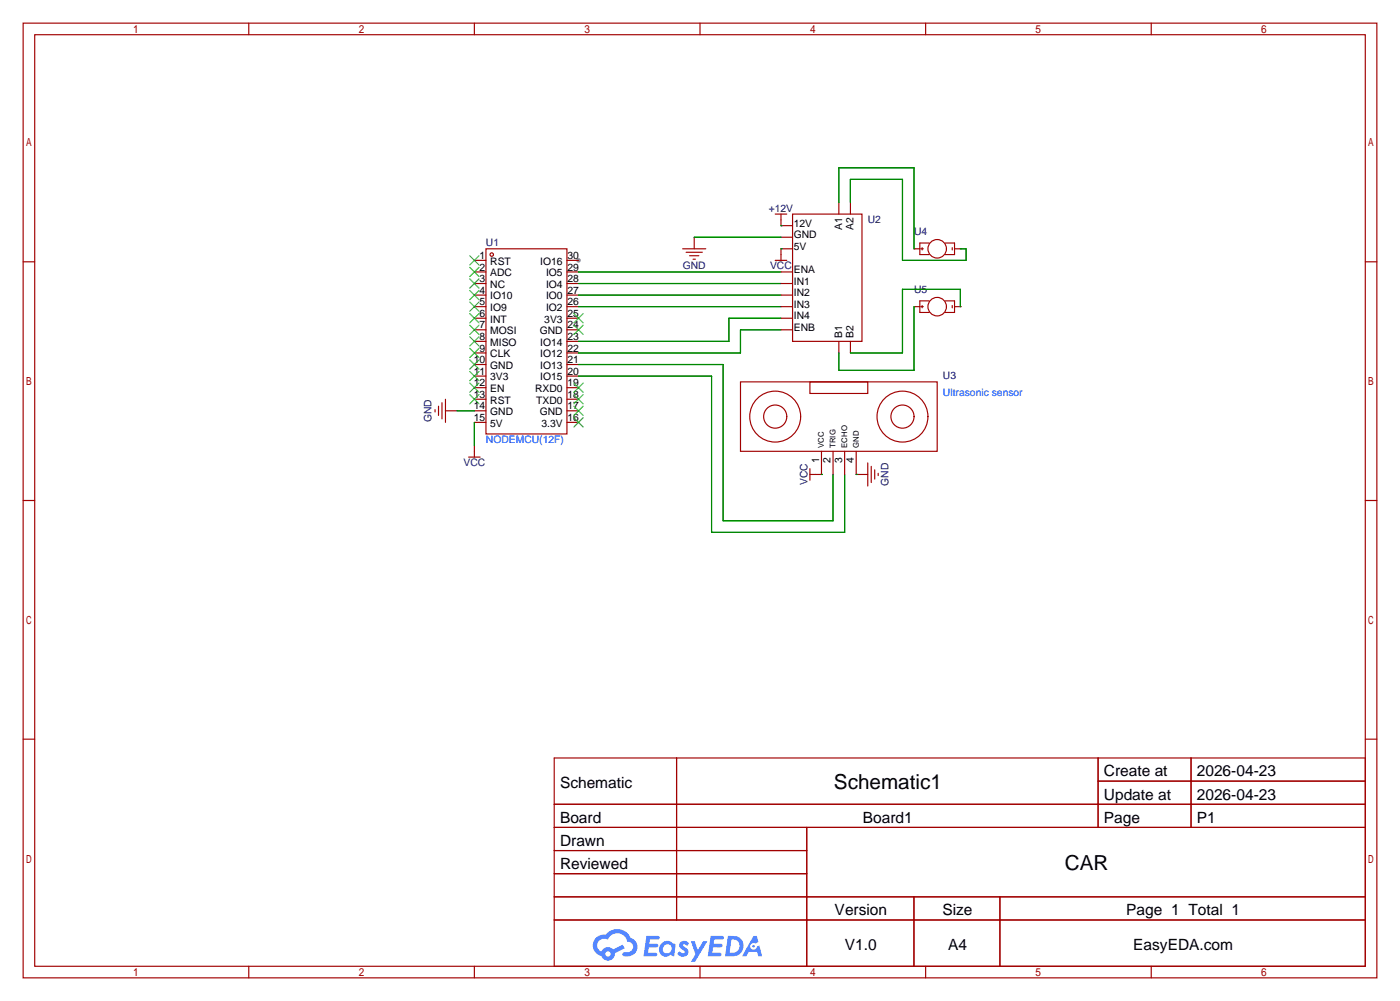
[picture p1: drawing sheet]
<svg xmlns="http://www.w3.org/2000/svg" width="307mm" height="220mm" viewBox="0 0 307 220" stroke-linecap="round" stroke-linejoin="round" font-family="sans-serif">
<circle cx="127" cy="57.1" r=".51" fill="#999"/>
<g fill="none" stroke="#a10000" stroke-width=".25">
<path d="M5.1 5.1h297.2v209.5h-297.2zM7.6 7.6h292.1v204.5h-292.1zM54.6 5.1v2.5M104.1 5.1v2.5M153.7 5.1v2.5M203.2 5.1v2.5M252.7 5.1v2.5M5.1 57.5h2.5M299.7 57.5h2.6M5.1 109.9h2.5M299.7 109.9h2.6M5.1 162.2h2.5"/>
<path d="M121.7 166.4h178v45.7h-178zM121.7 176.5h178M148.5 166.4v35.5M241.1 166.4v15.2M241.1 171.4h58.6M261.5 166.4v15.2M299.7 162.2h2.6M121.7 181.6h178M121.7 186.7h55.4M121.7 196.8h178M121.7 191.8h55.4M177.1 181.6v30.5"/>
<path d="M200.6 196.8v15.3M219.5 196.8v15.3M54.6 212.1v2.5M104.1 212.1v2.5M121.7 201.9h178M153.7 212.1v2.5M203.2 212.1v2.5M252.7 212.1v2.5"/>
</g>
<g fill="#5487ff">
<path d="M149.4 206.8a1.3 1.3 0 0 1 1.8 .3l-.4 .6a.54 .54 0 0 0-.9-.3l.2 .3a1.28 1.28 0 0 1 .7 2 1.53 1.53 0 0 1-2.1-.3l.5-.6 .8 .4a.31 .31 0 0 0 .3-.2 .31 .31 0 0 0-.3-.4 1.12 1.12 0 0 1-.6-1.8z"/>
<path d="M151.7 206.6h.8l.7 2 1.2-2h.9l-2.7 4.5h-.9l1-1.6z"/>
<path d="M141.9 205.4h2.3a.46 .46 0 0 1 .5 .1 .46 .46 0 0 1 .1 .5l-.4 .2h-1.7l-.2 .9h1.7a.4 .4 0 0 1 .3 .5 .4 .4 0 0 1-.4 .3h-1.7l-.1 1.2h1.3a.46 .46 0 0 1 .5 .1 .46 .46 0 0 1 .1 .5l-.3 .2h-2.6z"/>
<path d="M156 205.4h2.3a.47 .47 0 0 1 .5 .1 .47 .47 0 0 1 .1 .5l-.4 .2h-1.7l-.1 .9h1.6a.4 .4 0 0 1 .3 .5 .4 .4 0 0 1-.4 .3h-1.7l-.1 1.2h1.3a.46 .46 0 0 1 .5 .1 .46 .46 0 0 1 .2 .5l-.4 .2h-2.6z"/>
<path d="M165.4 205.4h.7l.4 1.4-.6 .3a.75 .75 0 0 0-1.2 .3 .75 .75 0 0 0 .5 1.1 .75 .75 0 0 0 1-.7l.5-.3 .6 2.4h-.8l-.3-1h-1.8l-.6 1h-.9z"/>
<path d="M159.8 205.4l-.6 4.5h1.4a2.27 2.27 0 0 0 2.6-2.3 2.27 2.27 0 0 0-2.7-2.2zM160.6 206.2a1.5 1.5 0 0 1 1.8 1.5 1.5 1.5 0 0 1-2 1.4h-.2z"/>
<path d="M145.2 207.1a1.6 1.6 0 0 0-.3 2.2 1.6 1.6 0 0 0 2.3 .2l.8 .4 .3-2.5-.2-.2-.4-.1a1.58 1.58 0 0 0-2.5 0zM145.8 207.6a.98 .98 0 0 1 1.6 .4 .98 .98 0 0 1-1 1.3 .94 .94 0 0 1-.9-.7 .94 .94 0 0 1 .3-1z"/>
<path d="M130.9 205.8a2.37 2.37 0 0 0 1.1 4 1.54 1.54 0 0 0 1.8 1 1.54 1.54 0 0 0 1.2-1.6l2.2-1.1-.5-.7-2.1 1a1.57 1.57 0 0 0-2.6 .5 1.5 1.5 0 0 1-.7-2.1 1.5 1.5 0 0 1 2.2-.5 2.23 2.23 0 0 1 2.2-1.5 2.23 2.23 0 0 1 2 1.9 1.16 1.16 0 0 1 1.3 1.1 1.16 1.16 0 0 1-1.1 1.2h-.7a.47 .47 0 0 0-.6 .4 .47 .47 0 0 0 .5 .5 2.17 2.17 0 0 0 2.5-.9 2.17 2.17 0 0 0-.4-2.7l-.8-.4a3.2 3.2 0 0 0-5.4-.8l-1.1 .1zM132.9 209.4a.6 .6 0 0 1 1.2 0 .6 .6 0 0 1-1.2 0z"/>
<circle cx="165.4" cy="207.7" r=".28"/>
</g>
<g fill="none" stroke="#a10000" stroke-width=".25">
<path d="M104.1 57.1h2.6M104.1 59.7h2.6M106.7 54.6h17.8v40.6h-17.8zM124.5 57.1h2.5M124.5 59.7h2.5M149.9 54.6h5M150.6 55.4h3.6M151.4 56.1h2M152.1 56.9h.6M152.4 52.1v2.5M170.2 57.1h2.5M170.2 47h2.5"/>
<path d="M171.4 59.7h2.6M171.4 47v2.5h2.6M171.4 52.1h2.6M174 47h15.2v27.9h-15.2zM174 54.6h-2.6v2.5M184.1 44.4v2.6M186.7 44.4v2.6M200.7 54.6h.1M200.7 54.6h1.2M202.2 54.6h.5M202.4 54.4v.5M204 53.3h-2.1v2.6h2.1"/>
<path d="M207.5 53.3h2v2.6h-2M209 54.4v.5M209.5 54.6h1.3M210.8 54.6h.1M104.1 62.2h2.6M104.1 64.8h2.6M104.1 67.3h2.6M104.1 69.8h2.6M104.1 72.4h2.6M104.1 74.9h2.6M104.1 77.5h2.6M124.5 62.2h2.5"/>
<path d="M124.5 64.8h2.5M124.5 67.3h2.5M124.5 69.8h2.5M124.5 72.4h2.5M124.5 74.9h2.5M124.5 77.5h2.5M171.4 62.2h2.6M171.4 64.8h2.6M171.4 67.3h2.6M171.4 69.8h2.6M171.4 72.4h2.6M184.1 74.9v2.6"/>
<path d="M186.7 74.9v2.6M200.7 67.3h.1M200.7 67.3h1.2M202.2 67.3h.5M202.4 67.1v.5M204 66h-2.1v2.6h2.1M207.5 66h2v2.6h-2M209 67.1v.5M209.5 67.3h1.3M210.8 67.3h.1M95.5 89.9v.5M96.3 89.2v2"/>
<path d="M97 88.4v3.5M97.8 90.2h2.5M97.8 87.6v5.1M104.1 80h2.6M104.1 82.5h2.6M104.1 85.1h2.6M104.1 87.6h2.6M104.1 90.2h2.6M104.1 92.7h2.6M104.1 97.8v2.5M124.5 80h2.5M124.5 82.5h2.5"/>
<path d="M124.5 85.1h2.5M124.5 87.6h2.5M124.5 90.2h2.5M124.5 92.7h2.5M162.6 83.8h43.1v15.3h-43.1zM177.8 83.8h12.7v2.6h-12.7zM180.3 99.1v5h-2.5M182.9 99.1v5M185.4 99.1v5M188 99.1v5h2.5M102.9 100.3h2.5M177.8 102.9v2.5"/>
<path d="M190.5 101.6v5.1M191.3 102.4v3.5M192 103.1v2.1M192.8 103.9v.5"/>
<circle cx="107.9" cy="55.9" r=".38"/>
<circle cx="205.7" cy="54.6" r="2.03"/>
<circle cx="205.7" cy="67.3" r="2.03"/>
<circle cx="170.2" cy="91.4" r="5.6"/>
<circle cx="170.2" cy="91.4" r="2.54"/>
<circle cx="198.1" cy="91.4" r="5.6"/>
<circle cx="198.1" cy="91.4" r="2.54"/>
</g>
<g fill="none" stroke="#3c3" stroke-width=".25">
<path d="M103.1 56.1l2.1 2.1M103.1 58.7l2.1 2M105.2 56.1l-2.1 2.1M105.2 58.7l-2.1 2M103.1 61.2l2.1 2M103.1 63.8l2.1 2M103.1 66.3l2.1 2M103.1 68.8l2.1 2.1M103.1 71.4l2.1 2M103.1 73.9l2.1 2M103.1 76.5l2.1 2M103.1 79l2.1 2"/>
<path d="M105.2 61.2l-2.1 2M105.2 63.8l-2.1 2M105.2 66.3l-2.1 2M105.2 68.8l-2.1 2.1M105.2 71.4l-2.1 2M105.2 73.9l-2.1 2M105.2 76.5l-2.1 2M105.2 79l-2.1 2M126 71.4l2 2M126 68.8l2 2.1M128 71.4l-2 2M128 68.8l-2 2.1"/>
<path d="M103.1 81.5l2.1 2.1M103.1 84.1l2.1 2M103.1 86.6l2.1 2M105.2 81.5l-2.1 2.1M105.2 84.1l-2.1 2M105.2 86.6l-2.1 2M126 89.2l2 2M126 91.7l2 2M126 86.6l2 2M126 84.1l2 2M128 91.7l-2 2M128 89.2l-2 2"/>
<path d="M128 86.6l-2 2M128 84.1l-2 2"/>
</g>
<g fill="none" stroke="#008700" stroke-width=".25">
<path d="M127 59.7h44.4M152.4 52.1h19M171.4 54.6h.1M171.4 49.5h.1M184.1 44.4v-7.6h16.6v17.8M186.7 44.4v-5h11.4v17.7h14v-2.5h-1.3M127 62.2h44.4M127 64.8h44.4M127 67.3h44.4M171.4 69.8h-11.4v5.1h-33M171.4 72.4h-8.8v5.1h-35.6M200.7 67.3v14h-16.6v-3.8"/>
<path d="M210.8 67.3v-3.8h-12.7v14h-11.4M100.3 90.2h3.8M104.1 92.7v5.1M127 80h31.7v34.3h24.2v-10.2M127 82.5h29.2v34.3h29.2v-12.7M180.3 104.1h.1M188 104.1h.1"/>
</g>
<g font-size="4.5">
<text x="183.1" y="173.3">Schematic1</text>
<text x="233.8" y="191">CAR</text>
</g>
<g font-size="3.4">
<text x="122.9" y="173">Schematic</text>
<text x="242.3" y="170.4">Create at</text>
<text x="262.7" y="170.4">2026-04-23</text>
<text x="242.3" y="175.5">Update at</text>
<text x="262.7" y="175.5">2026-04-23</text>
<text x="122.9" y="180.6">Board</text>
<text x="122.9" y="185.7">Drawn</text>
<text x="189.4" y="180.6">Board1</text>
<text x="242.3" y="180.6">Page</text>
<text x="262.7" y="180.6">P1</text>
<text x="122.9" y="190.8">Reviewed</text>
<text x="183.2" y="200.9">Version</text>
<text x="206.9" y="200.9">Size</text>
<text x="247.3" y="200.9">Page 1 Total 1</text>
<text x="185.5" y="208.5">V1.0</text>
<text x="208.1" y="208.5">A4</text>
<text x="248.8" y="208.5">EasyEDA.com</text>
</g>
<g font-size="2.3" fill="#000080">
<text x="168.8" y="46.4">+12V</text>
<text x="190.5" y="49">U2</text>
<text x="200.7" y="51.5">U4</text>
<text x="106.7" y="54.1">U1</text>
<text x="149.9" y="59.1">GND</text>
<text x="169.1" y="59.1">VCC</text>
<text x="200.7" y="64.2">U5</text>
<text x="207" y="83.3">U3</text>
<text x="94.7" y="92.7" transform="rotate(-90 94.7 92.7)">GND</text>
<text x="101.7" y="102.3">VCC</text>
<text x="177.3" y="106.5" transform="rotate(-90 177.3 106.5)">VCC</text>
<text x="195" y="106.7" transform="rotate(-90 195 106.7)">GND</text>
</g>
<g font-size="2.3">
<text x="174.3" y="49.7">12V</text>
<text x="174.3" y="52.3">GND</text>
<text x="184.9" y="50.5" transform="rotate(-90 184.9 50.5)">A1</text>
<text x="187.4" y="50.5" transform="rotate(-90 187.4 50.5)">A2</text>
<text x="105.3" y="56.8">1</text>
<text x="105.3" y="59.4">2</text>
<text x="107.6" y="58.1">RST</text>
<text x="118.6" y="58.1">IO16</text>
<text x="124.6" y="59.4">29</text>
<text x="124.6" y="56.8">30</text>
<text x="174.3" y="59.9">ENA</text>
<text x="174.3" y="54.8">5V</text>
<text x="105.3" y="61.9">3</text>
<text x="105.3" y="64.5">4</text>
<text x="107.6" y="60.6">ADC</text>
<text x="107.6" y="63.2">NC</text>
<text x="107.6" y="65.7">IO10</text>
<text x="119.9" y="65.7">IO0</text>
<text x="119.9" y="63.2">IO4</text>
<text x="119.9" y="60.6">IO5</text>
<text x="124.6" y="64.5">27</text>
<text x="124.6" y="61.9">28</text>
<text x="174.3" y="62.4">IN1</text>
<text x="174.3" y="65">IN2</text>
<text x="105.3" y="67">5</text>
<text x="105.3" y="69.5">6</text>
<text x="107.6" y="68.3">IO9</text>
<text x="107.6" y="70.8">INT</text>
<text x="119.5" y="70.8">3V3</text>
<text x="119.9" y="68.3">IO2</text>
<text x="124.6" y="69.5">25</text>
<text x="124.6" y="67">26</text>
<text x="174.3" y="67.5">IN3</text>
<text x="174.3" y="70.1">IN4</text>
<text x="105.3" y="72.1">7</text>
<text x="105.3" y="74.6">8</text>
<text x="105.3" y="77.2">9</text>
<text x="107.6" y="73.3">MOSI</text>
<text x="107.6" y="75.9">MISO</text>
<text x="118.5" y="73.3">GND</text>
<text x="118.6" y="75.9">IO14</text>
<text x="124.6" y="77.2">22</text>
<text x="124.6" y="74.6">23</text>
<text x="124.6" y="72.1">24</text>
<text x="174.3" y="72.6">ENB</text>
<text x="184.9" y="74.2" transform="rotate(-90 184.9 74.2)">B1</text>
<text x="187.4" y="74.2" transform="rotate(-90 187.4 74.2)">B2</text>
<text x="104" y="79.7">10</text>
<text x="104" y="82.2">11</text>
<text x="107.6" y="78.4">CLK</text>
<text x="107.6" y="81">GND</text>
<text x="107.6" y="83.5">3V3</text>
<text x="118.6" y="83.5">IO15</text>
<text x="118.6" y="81">IO13</text>
<text x="118.6" y="78.4">IO12</text>
<text x="124.6" y="82.2">20</text>
<text x="124.6" y="79.7">21</text>
<text x="104" y="84.8">12</text>
<text x="104" y="87.3">13</text>
<text x="104" y="89.9">14</text>
<text x="107.6" y="86">EN</text>
<text x="107.6" y="88.6">RST</text>
<text x="117.5" y="86">RXD0</text>
<text x="117.7" y="88.6">TXD0</text>
<text x="124.6" y="89.9">17</text>
<text x="124.6" y="87.3">18</text>
<text x="124.6" y="84.8">19</text>
<text x="104" y="92.4">15</text>
<text x="107.6" y="91.1">GND</text>
<text x="107.6" y="93.7">5V</text>
<text x="118.5" y="91.1">GND</text>
<text x="118.9" y="93.7">3.3V</text>
<text x="124.6" y="92.4">16</text>
<text x="179.8" y="101.6" transform="rotate(-90 179.8 101.6)">1</text>
<text x="182.3" y="101.6" transform="rotate(-90 182.3 101.6)">2</text>
<text x="184.9" y="101.6" transform="rotate(-90 184.9 101.6)">3</text>
<text x="187.4" y="101.6" transform="rotate(-90 187.4 101.6)">4</text>
</g>
<g font-size="2.3" fill="#00f">
<text x="207" y="86.8">Ultrasonic sensor</text>
<text x="106.7" y="97.2">NODEMCU(12F)</text>
</g>
<g font-size="1.7">
<text x="180.9" y="98.3" transform="rotate(-90 180.9 98.3)">VCC</text>
<text x="183.4" y="98.3" transform="rotate(-90 183.4 98.3)">TRIG</text>
<text x="186" y="98.3" transform="rotate(-90 186 98.3)">ECHO</text>
<text x="188.5" y="98.3" transform="rotate(-90 188.5 98.3)">GND</text>
</g>
</svg>
